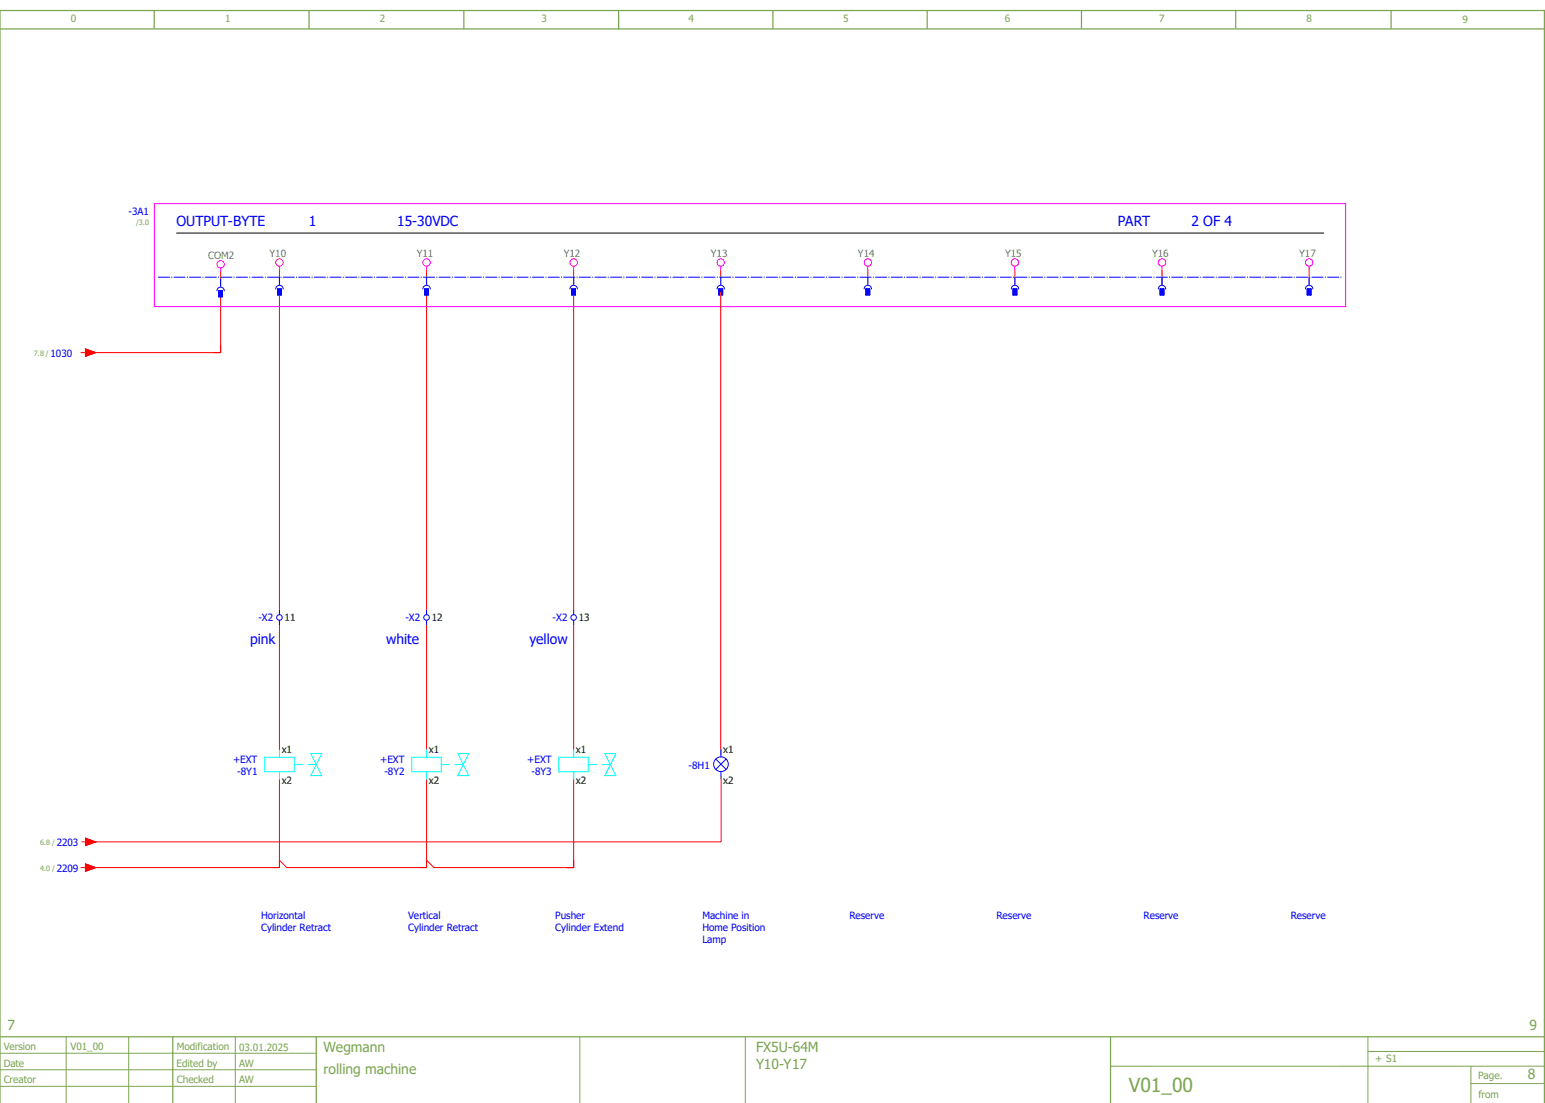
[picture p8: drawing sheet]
<svg xmlns="http://www.w3.org/2000/svg" width="420mm" height="300mm" viewBox="0 0 420 300" stroke-linecap="round" stroke-linejoin="round" font-family="sans-serif">
<g fill="none" stroke="#7ca552" stroke-width=".34">
<path d="M0 7.9h420M41.9 2.9v4.8M84 3v4.8M126.1 3v4.8M168.2 3v4.9M210.2 2.9v4.9M252.1 2.9v4.8M294.1 2.9v4.8M336.1 2.8v4.8M378.3 2.8v4.9M0 281.9h420M0 299.9v-297h420v297"/>
<path d="M47 281.9v18M86 281.9v18M302 281.9v18"/>
</g>
<g fill="none" stroke="#7ca552" stroke-width=".27">
<path d="M0 286.3h86M0 290.8h86M0 295.3h86M18 281.9v18M35 281.9v18M64 281.9v18M157.7 282v17.9M202.7 281.9v18M372 281.9v18M372 285.9h48M400 294.6h20M400 289.9v10"/>
<path d="M419.8 289.9h-117.8"/>
</g>
<g fill="none" stroke="#f00" stroke-width=".27">
<path d="M60 79.9v16h-36M60 73.9v4M76 73.4v4M76 79.4v86.5M116 73.4v4M116 79.4v86.5M156 73.4v4M156 79.4v86.5M196 73.4v4M236 73.4v4M276 73.4v4M316 73.4v4"/>
<path d="M356 73.4v4M76 169.9v34M116 169.9v34M156 169.9v34M76 211.9v24h-52M116 211.9v24h-38l-2-2M156 211.9v24h-38l-2-2"/>
</g>
<path d="M43 75.4h322" fill="none" stroke="#00f" stroke-width=".27" stroke-dasharray="3.2 .4 .3 .4" stroke-linecap="butt"/>
<path d="M48 63.4h312" fill="none" stroke="#000" stroke-width=".27"/>
<g fill="none" stroke="#00f" stroke-width=".27">
<path d="M75.5 78.6h1v1.6h-1zM76 165.9v1.2M76 168.6v1.3"/>
<circle cx="76" cy="167.9" r=".75"/>
</g>
<path d="M72 205.9h8v4h-8zM76 203.9v2M76 209.9v2M80 207.9h2.3M83.8 207.9h2.2M84.5 204.9h3l-3 6h3z" fill="none" stroke="#0ff" stroke-width=".27"/>
<g fill="none" stroke="#f0f" stroke-width=".27">
<path d="M42 55.4h324v28h-324zM76 72.4v1"/>
<circle cx="76" cy="71.4" r="1.01"/>
</g>
<path d="M75.5 78.6h1v1.6h-1z" fill-rule="evenodd" fill="#00f"/>
<path d="M75 78.6a1.01 1.01 0 0 1 1-1 1.01 1.01 0 0 1 1 1M75.5 78.6h1v1.6h-1zM76 75.4v2M115.5 78.6h1v1.6h-1z" fill="none" stroke="#00f" stroke-width=".27"/>
<g fill="none" stroke="#f0f" stroke-width=".27">
<path d="M116 72.4v1"/>
<circle cx="116" cy="71.4" r="1.01"/>
</g>
<path d="M115.5 78.6h1v1.6h-1z" fill-rule="evenodd" fill="#00f"/>
<path d="M115 78.6a1.01 1.01 0 0 1 1-1 1.01 1.01 0 0 1 1 1M115.5 78.6h1v1.6h-1zM116 75.4v2M155.5 78.6h1v1.6h-1z" fill="none" stroke="#00f" stroke-width=".27"/>
<g fill="none" stroke="#f0f" stroke-width=".27">
<path d="M156 72.4v1"/>
<circle cx="156" cy="71.4" r="1"/>
</g>
<path d="M155.5 78.6h1v1.6h-1z" fill-rule="evenodd" fill="#00f"/>
<path d="M155 78.6a1 1 0 0 1 1-1 1 1 0 0 1 1 1M155.5 78.6h1v1.6h-1zM156 75.4v2M195.5 78.6h1v1.6h-1z" fill="none" stroke="#00f" stroke-width=".27"/>
<g fill="none" stroke="#f0f" stroke-width=".27">
<path d="M196 72.4v1"/>
<circle cx="196" cy="71.4" r="1"/>
</g>
<path d="M195.5 78.6h1v1.6h-1z" fill-rule="evenodd" fill="#00f"/>
<path d="M195 78.6a1 1 0 0 1 1-1 1 1 0 0 1 1 1M195.5 78.6h1v1.6h-1zM196 75.4v2M235.5 78.6h1v1.6h-1z" fill="none" stroke="#00f" stroke-width=".27"/>
<g fill="none" stroke="#f0f" stroke-width=".27">
<path d="M236 72.4v1"/>
<circle cx="236" cy="71.4" r="1"/>
</g>
<path d="M235.5 78.6h1v1.6h-1z" fill-rule="evenodd" fill="#00f"/>
<path d="M235 78.6a1 1 0 0 1 1-1 1 1 0 0 1 1 1M235.5 78.6h1v1.6h-1zM236 75.4v2M275.5 78.6h1v1.6h-1z" fill="none" stroke="#00f" stroke-width=".27"/>
<g fill="none" stroke="#f0f" stroke-width=".27">
<path d="M276 72.4v1"/>
<circle cx="276" cy="71.4" r="1.01"/>
</g>
<path d="M275.5 78.6h1v1.6h-1z" fill-rule="evenodd" fill="#00f"/>
<path d="M275 78.6a1 1 0 0 1 1-1 1 1 0 0 1 1 1M275.5 78.6h1v1.6h-1zM276 75.4v2M315.5 78.6h1v1.6h-1z" fill="none" stroke="#00f" stroke-width=".27"/>
<g fill="none" stroke="#f0f" stroke-width=".27">
<path d="M316 72.4v1"/>
<circle cx="316" cy="71.4" r="1.01"/>
</g>
<path d="M315.5 78.6h1v1.6h-1z" fill-rule="evenodd" fill="#00f"/>
<path d="M315 78.6a1.01 1.01 0 0 1 1-1 1.01 1.01 0 0 1 1 1M315.5 78.6h1v1.6h-1zM316 75.4v2M355.5 78.6h1v1.6h-1z" fill="none" stroke="#00f" stroke-width=".27"/>
<g fill="none" stroke="#f0f" stroke-width=".27">
<path d="M356 72.4v1"/>
<circle cx="356" cy="71.4" r="1.01"/>
</g>
<path d="M355.5 78.6h1v1.6h-1z" fill-rule="evenodd" fill="#00f"/>
<path d="M59.5 79.1h1v1.6h-1zM355 78.6a1.01 1.01 0 0 1 1-1 1.01 1.01 0 0 1 1 1M355.5 78.6h1v1.6h-1zM356 75.4v2" fill="none" stroke="#00f" stroke-width=".27"/>
<g fill="none" stroke="#f0f" stroke-width=".27">
<path d="M60 72.9v1"/>
<circle cx="60" cy="71.9" r="1"/>
</g>
<path d="M59.5 79.1h1v1.6h-1z" fill-rule="evenodd" fill="#00f"/>
<g fill="none" stroke="#00f" stroke-width=".27">
<path d="M59 79.1a1 1 0 0 1 1-1 1 1 0 0 1 1 1M59.5 79.1h1v1.6h-1zM60 75.9v2M116 165.9v1.2M116 168.6v1.3M156 165.9v1.2M156 168.6v1.3"/>
<circle cx="116" cy="167.9" r=".76"/>
<circle cx="156" cy="167.9" r=".75"/>
</g>
<path d="M112 205.9h8v4h-8zM116 203.9v2M116 209.9v2M120 207.9h2.2M123.7 207.9h2.3M124.5 204.9h3l-3 6h3zM152 205.9h8v4h-8zM156 203.9v2M156 209.9v2M160 207.9h2.2M163.7 207.9h2.3M164.5 204.9h3l-3 6h3z" fill="none" stroke="#0ff" stroke-width=".27"/>
<path d="M23.2 94.9l2.8 1-2.8 1z" fill="#f00"/>
<path d="M22 95.9h1.2M23.2 94.9l2.8 1-2.8 1z" fill="none" stroke="#f00" stroke-width=".27"/>
<path d="M23.2 234.9l2.8 1-2.8 1z" fill="#f00"/>
<path d="M196 79.4v125.8M196.1 211v17.8M22 235.9h1.2M22.2 228.9h173.8M23.2 234.9l2.8 1-2.8 1zM156 233.9v2h-2" fill="none" stroke="#f00" stroke-width=".27"/>
<g fill="none" stroke="#00f" stroke-width=".27">
<path d="M194.7 206.4l2.8 2.8M196.1 203.8v2M196.1 209.8v2M197.5 206.4l-2.8 2.8"/>
<circle cx="196.1" cy="207.8" r="2"/>
</g>
<path d="M23.3 227.9l2.7 1-2.7 1z" fill="#f00"/>
<path d="M23.3 227.9l2.7 1-2.7 1zM26 228.9l-2.7 1v-2l2.7 1" fill="none" stroke="#f00" stroke-width=".27"/>
<text font-size="5.3" fill="#7ca552" x="307" y="296.9">V01_00</text>
<g font-size="3.8" fill="#00f">
<text x="48" y="61.4">OUTPUT-BYTE</text>
<text x="84" y="61.4">1</text>
<text x="108" y="61.4">15-30VDC</text>
<text x="304" y="61.4">PART</text>
<text x="324" y="61.4">2 OF 4</text>
<text x="68" y="175.1">pink</text>
<text x="105" y="175.1">white</text>
<text x="144" y="175.1">yellow</text>
</g>
<g font-size="3.8" fill="#7ca552">
<text x="2" y="279.9">7</text>
<text x="416" y="279.9">9</text>
<text x="88" y="285.9">Wegmann</text>
<text x="205.6" y="286.1">FX5U-64M</text>
<text x="88" y="291.9">rolling machine</text>
<text x="205.6" y="290.6">Y10-Y17</text>
<text x="415.5" y="293.3">8</text>
</g>
<g font-size="2.7" fill="#7ca552">
<text x="19.3" y="5.9">0</text>
<text x="61.3" y="5.9">1</text>
<text x="103.3" y="5.9">2</text>
<text x="147.3" y="5.9">3</text>
<text x="187.3" y="5.9">4</text>
<text x="229.3" y="5.9">5</text>
<text x="273.3" y="5.9">6</text>
<text x="315.3" y="5.9">7</text>
<text x="355.3" y="5.9">8</text>
<text x="397.7" y="6.2">9</text>
<text x="1" y="285.4">Version</text>
<text x="19.1" y="285.4">V01_00</text>
<text x="48.1" y="285.5">Modification</text>
<text x="65" y="285.6">03.01.2025</text>
<text x="1" y="289.9">Date</text>
<text x="48" y="289.9">Edited by</text>
<text x="65" y="289.9">AW</text>
<text x="374" y="288.8">+ S1</text>
<text x="402" y="293.3">Page.</text>
<text x="1" y="294.4">Creator</text>
<text x="48.1" y="294.4">Checked</text>
<text x="65" y="294.4">AW</text>
<text x="402.1" y="298.4">from</text>
</g>
<g font-size="2.7" fill="#00f">
<text x="35" y="58.6">-3A1</text>
<text x="13.7" y="96.9">1030</text>
<text x="70.3" y="168.9">-X2</text>
<text x="110.3" y="168.9">-X2</text>
<text x="150.3" y="168.9">-X2</text>
<text x="63.4" y="207.3">+EXT</text>
<text x="103.4" y="207.3">+EXT</text>
<text x="143.4" y="207.3">+EXT</text>
<text x="187.3" y="209">-8H1</text>
<text x="64.5" y="210.6">-8Y1</text>
<text x="104.5" y="210.6">-8Y2</text>
<text x="144.5" y="210.6">-8Y3</text>
<text x="15.4" y="230">2203</text>
<text x="15.4" y="236.9">2209</text>
<text x="71" y="249.9">Horizontal</text>
<text x="111" y="249.9">Vertical</text>
<text x="151" y="249.9">Pusher</text>
<text x="191" y="249.9">Machine in</text>
<text x="231" y="249.9">Reserve</text>
<text x="271" y="249.9">Reserve</text>
<text x="311" y="249.9">Reserve</text>
<text x="351" y="249.9">Reserve</text>
<text x="71" y="253.1">Cylinder Retract</text>
<text x="111" y="253.1">Cylinder Retract</text>
<text x="151" y="253.1">Cylinder Extend</text>
<text x="191" y="253.1">Home Position</text>
<text x="191" y="256.4">Lamp</text>
</g>
<g font-size="2.7" fill="#767676">
<text x="56.6" y="70.3">COM2</text>
<text x="73.3" y="69.8">Y10</text>
<text x="113.3" y="69.8">Y11</text>
<text x="153.3" y="69.8">Y12</text>
<text x="193.3" y="69.8">Y13</text>
<text x="233.3" y="69.8">Y14</text>
<text x="273.3" y="69.8">Y15</text>
<text x="313.3" y="69.8">Y16</text>
<text x="353.3" y="69.8">Y17</text>
</g>
<g font-size="2.7">
<text x="77.4" y="168.9">11</text>
<text x="117.4" y="168.9">12</text>
<text x="157.4" y="168.9">13</text>
<text x="76.6" y="204.7">x1</text>
<text x="116.6" y="204.7">x1</text>
<text x="156.6" y="204.7">x1</text>
<text x="196.7" y="204.6">x1</text>
<text x="76.6" y="213.2">x2</text>
<text x="116.6" y="213.2">x2</text>
<text x="156.6" y="213.2">x2</text>
<text x="196.7" y="213.1">x2</text>
</g>
<g font-size="2" fill="#7ca552">
<text x="37" y="61.1">/3.0</text>
<text x="9.2" y="96.7">7.8 /</text>
<text x="10.9" y="229.7">6.8 /</text>
<text x="10.9" y="236.7">4.0 /</text>
</g>
</svg>
